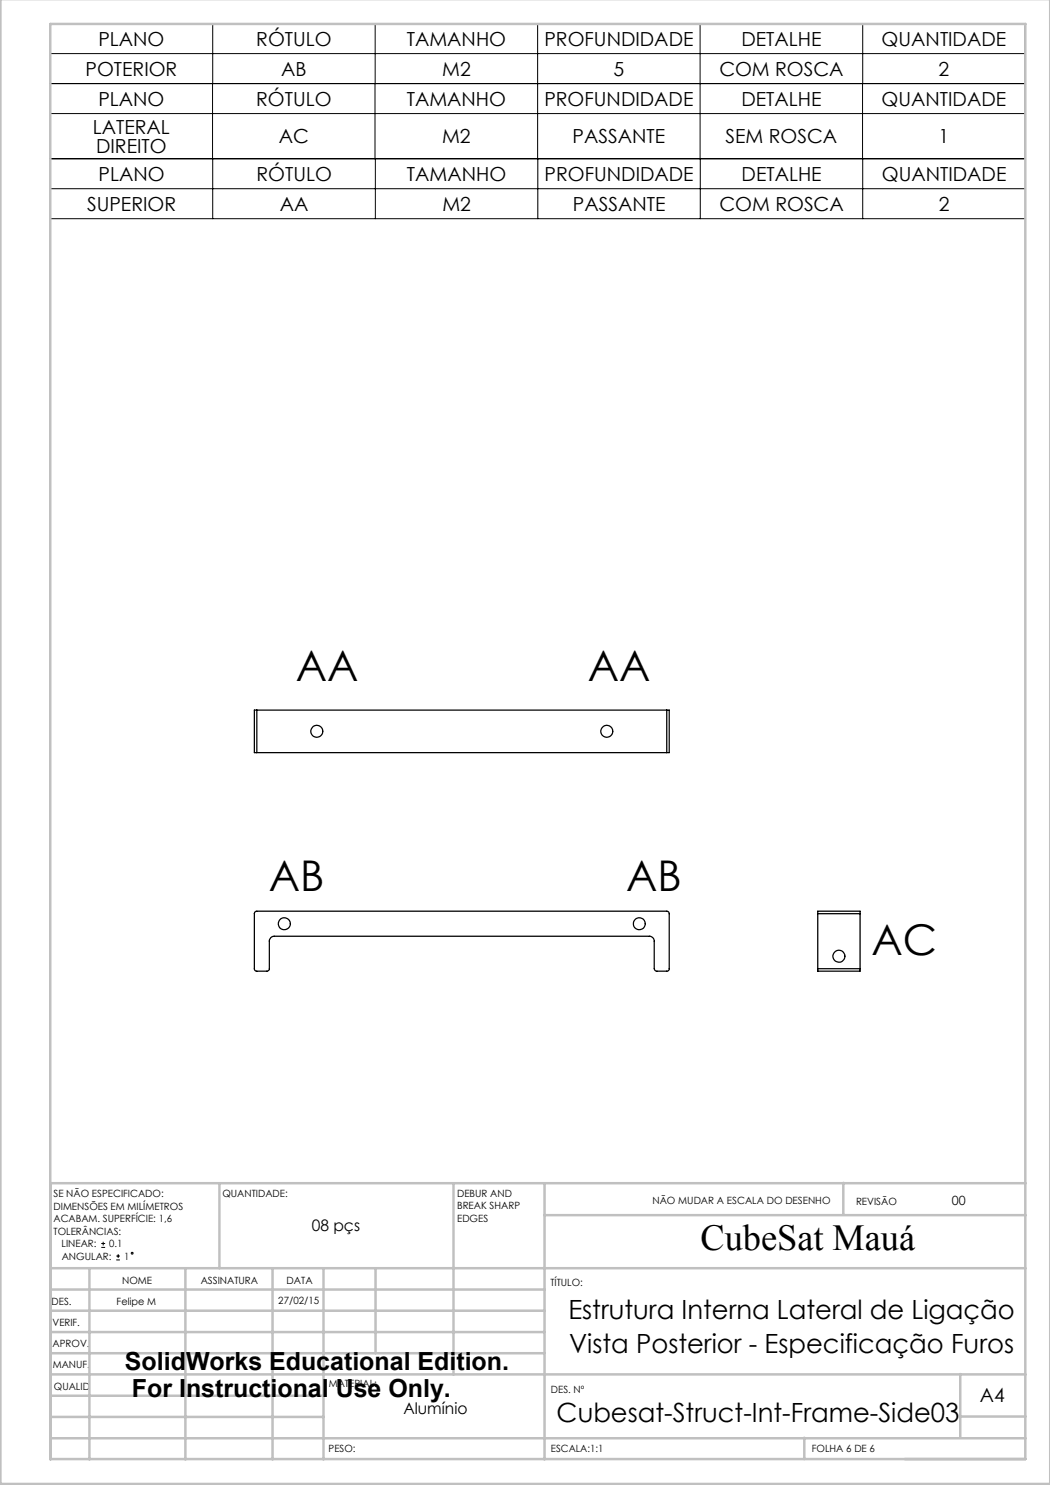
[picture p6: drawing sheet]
<svg xmlns="http://www.w3.org/2000/svg" width="210mm" height="297mm" viewBox="0 0 210 297" stroke-linecap="round" stroke-linejoin="round" font-family="sans-serif">
<g fill="none" stroke="#000" stroke-width=".2">
<path d="M10 16.7h195v-12h-195v27h195.1v12h-195v-12M10 10.7h195M42.5 16.7v15M42.5 4.7v12M75 16.7v15M75 4.7v12M107.5 4.7l.1 39M140 4.7v27M172.5 16.7v15M172.5 4.7v12M205 16.7v15M10 22.7h195"/>
<path d="M10.1 37.7h195M42.5 31.7v12M75.1 31.7v12M140.1 31.7v12M172.5 31.7v12M20.2 249.5h.8M20.2 248.7h.8M20.6 248.4v.7M23.2 252h.8M23.2 251.2h.8M23.6 250.8v.8"/>
<circle cx="26.4" cy="250.6" r=".19"/>
</g>
<g fill="none" stroke="#c0c0c0" stroke-width=".5">
<path d="M.1 -.1v296.9h209.9v-296.9M10.1 4.8h195v287h-195zM43.9 236.6v17M90.7 236.6v38.3M108.9 236.6v55.3M168.7 236.6v6.3M205.1 236.6h-195v55.3M10.1 253.6h195M10.1 257.9h98.8M17.9 253.6v38.3M37.1 253.6v38.3M54.5 253.6v38.3"/>
<path d="M64.7 253.6v38.3M75.1 253.6v17M108.9 243h96.2M10.1 270.6h98.8M10.1 266.4h98.8M10.1 262.1h98.8M10.1 279.1h54.6M10.1 274.9h195M192.1 274.8v12.7M10.1 287.7h195M10.1 283.4h54.6M160.9 287.5v4.3"/>
<path d="M192.1 283.3h13"/>
</g>
<g fill="none" stroke="#000" stroke-width=".25">
<path d="M51.4 142h-.5v8.5h.5M51.4 142v8.5M51.4 142h81.9M51.4 150.5h81.9M133.3 142h.5v8.5h-.5M133.3 142v8.5M51 182.4l.3-.2h82.2l.3 .5v11.1l-.2 .4h-2.3l-.4-.2-.1-5.8a.96 .96 0 0 0-.9-.9h-75a.96 .96 0 0 0-1 .9l-.1 5.8-.4 .2h-2.2l-.3-.4v-11.1zM163.5 182.7v-.5h8.5v.5M163.5 193.7v.5h8.5v-.5M163.5 182.7h8.5M163.5 193.7h8.5M163.5 182.7v11"/>
<path d="M172 182.7v11"/>
<circle cx="63.4" cy="146.3" r="1.2"/>
<circle cx="121.4" cy="146.3" r="1.2"/>
<circle cx="56.9" cy="184.7" r="1.21"/>
<circle cx="127.9" cy="184.7" r="1.2"/>
<circle cx="167.8" cy="191.2" r="1.2"/>
</g>
<g font-size="8.5">
<text x="59.2" y="136.2">AA</text>
<text x="117.5" y="136.2">AA</text>
<text x="53.8" y="178.2">AB</text>
<text x="125.3" y="178.2">AB</text>
<text x="174.3" y="191.1">AC</text>
</g>
<text font-size="7.3" x="140.1" y="249.9">CubeSat Mauá</text>
<g font-size="5.3">
<text x="113.7" y="263.7">Estrutura Interna Lateral de Ligação</text>
<text x="113.8" y="270.6">Vista Posterior - Especificação Furos</text>
<text x="111.3" y="284.3">Cubesat-Struct-Int-Frame-Side03</text>
</g>
<g font-size="5">
<text x="25" y="273.9">SolidWorks Educational Edition.</text>
<text x="26.4" y="279.4">For Instructional Use Only.</text>
</g>
<g font-size="3.9">
<text x="19.7" y="9.1">PLANO</text>
<text x="51.3" y="9.1">RÓTULO</text>
<text x="81.4" y="9.1">TAMANHO</text>
<text x="108.9" y="9.1">PROFUNDIDADE</text>
<text x="148.3" y="9.1">DETALHE</text>
<text x="176.3" y="9.1">QUANTIDADE</text>
<text x="17.1" y="15.1">POTERIOR</text>
<text x="56.2" y="15.1">AB</text>
<text x="88.4" y="15.1">M2</text>
<text x="122.7" y="15.1">5</text>
<text x="143.9" y="15.1">COM ROSCA</text>
<text x="187.7" y="15.1">2</text>
<text x="19.7" y="21.1">PLANO</text>
<text x="51.2" y="21.1">RÓTULO</text>
<text x="81.4" y="21.1">TAMANHO</text>
<text x="108.9" y="21.1">PROFUNDIDADE</text>
<text x="148.3" y="21.1">DETALHE</text>
<text x="176.3" y="21.1">QUANTIDADE</text>
<text x="18.6" y="26.7">LATERAL</text>
<text x="55.8" y="28.7">AC</text>
<text x="88.4" y="28.7">M2</text>
<text x="114.5" y="28.7">PASSANTE</text>
<text x="145.1" y="28.7">SEM ROSCA</text>
<text x="187.7" y="28.7">1</text>
<text x="19.2" y="30.6">DIREITO</text>
<text x="19.7" y="36.2">PLANO</text>
<text x="51.3" y="36.2">RÓTULO</text>
<text x="81.4" y="36.2">TAMANHO</text>
<text x="108.9" y="36.2">PROFUNDIDADE</text>
<text x="148.3" y="36.2">DETALHE</text>
<text x="176.4" y="36.2">QUANTIDADE</text>
<text x="17.4" y="42.2">SUPERIOR</text>
<text x="56" y="42.2">AA</text>
<text x="88.5" y="42.2">M2</text>
<text x="114.6" y="42.2">PASSANTE</text>
<text x="143.9" y="42.2">COM ROSCA</text>
<text x="187.8" y="42.2">2</text>
<text x="196" y="280.4">A4</text>
</g>
<g font-size="3.2">
<text x="62.3" y="246.3">08 pçs</text>
<text x="80.7" y="282.8">Alumínio</text>
</g>
<text font-size="2.5" x="190.4" y="240.9">00</text>
<g font-size="2">
<text x="10.7" y="239.5">SE NÃO ESPECIFICADO:</text>
<text x="44.5" y="239.5">QUANTIDADE:</text>
<text x="91.4" y="239.4">DEBUR AND</text>
<text x="10.7" y="242">DIMENSÕES EM MILÍMETROS</text>
<text x="10.7" y="244.5">ACABAM. SUPERFÍCIE: 1,6</text>
<text x="91.4" y="241.9">BREAK SHARP</text>
<text x="91.4" y="244.4">EDGES</text>
<text x="130.5" y="240.8">NÃO MUDAR A ESCALA DO DESENHO</text>
<text x="171.2" y="241">REVISÃO</text>
<text x="10.7" y="247">TOLERÂNCIAS:</text>
<text x="12.3" y="249.5">LINEAR:</text>
<text x="12.3" y="252">ANGULAR:</text>
<text x="21.8" y="249.5">0.1</text>
<text x="24.8" y="252">1</text>
<text x="24.4" y="256.9">NOME</text>
<text x="40.1" y="256.8">ASSINATURA</text>
<text x="57.3" y="256.8">DATA</text>
<text x="110.1" y="257.1">TÍTULO:</text>
<text x="10.3" y="260.9">DES.</text>
<text x="23.3" y="261">Felipe M</text>
<text x="55.7" y="260.8">27/02/15</text>
<text x="10.5" y="269.3">APROV.</text>
<text x="10.5" y="265.2">VERIF.</text>
<text x="10.6" y="273.6">MANUF.</text>
<text x="10.8" y="278">QUALID</text>
<text x="65.8" y="277.4">MATERIAL:</text>
<text x="110.2" y="278.5">DES. Nº</text>
<text x="65.7" y="290.4">PESO:</text>
<text x="110.2" y="290.5">ESCALA:1:1</text>
<text x="162.4" y="290.4">FOLHA 6 DE 6</text>
</g>
</svg>
